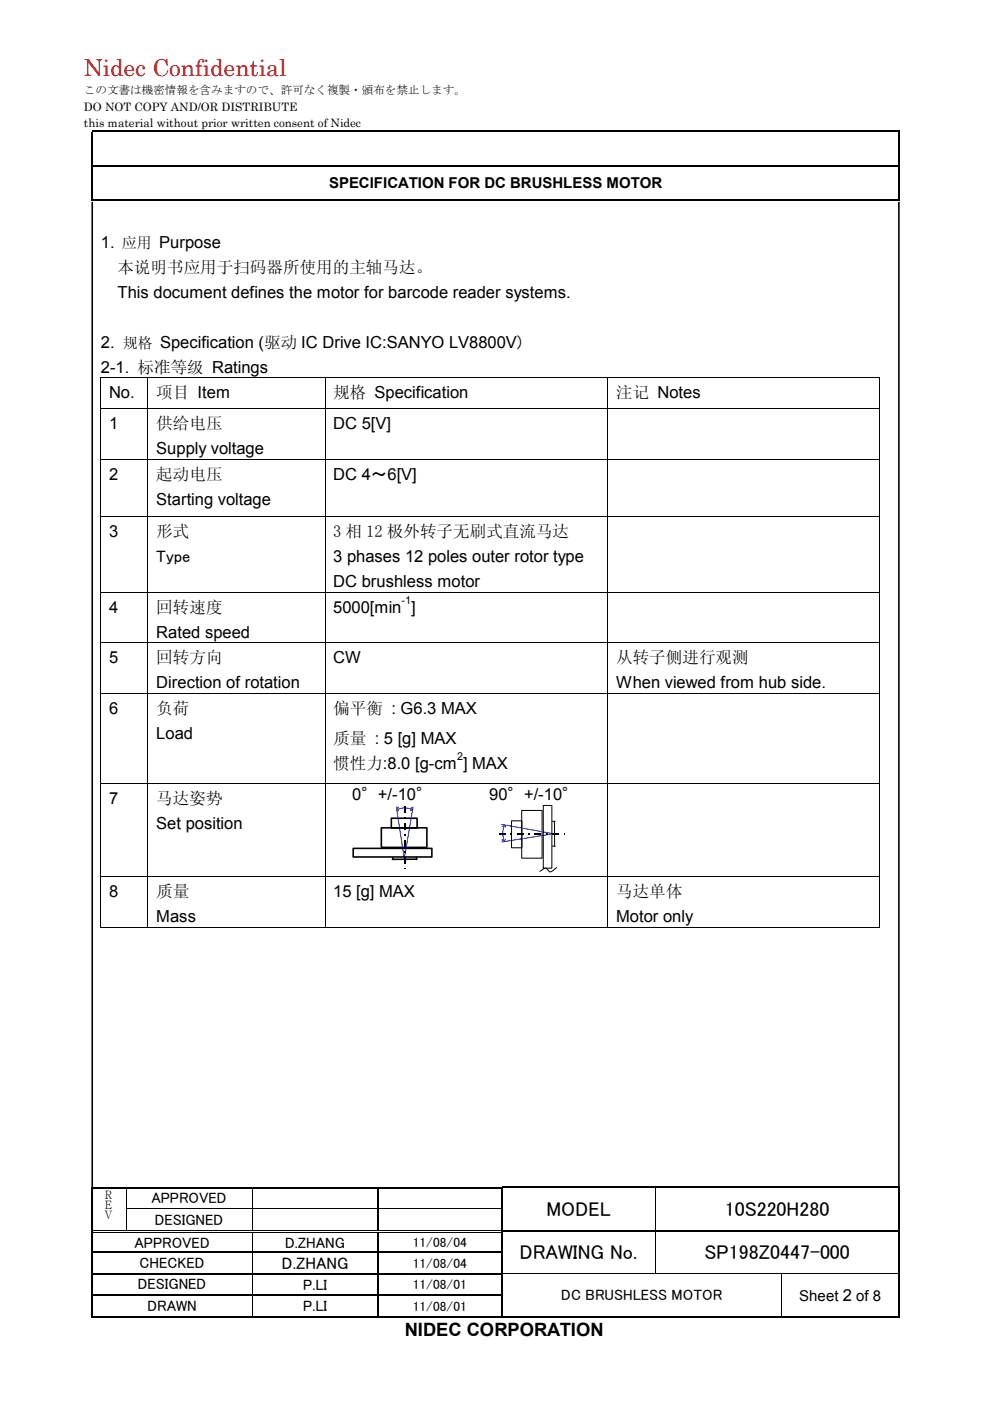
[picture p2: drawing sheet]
<svg xmlns="http://www.w3.org/2000/svg" width="210mm" height="297mm" viewBox="0 0 210 297" stroke-linecap="round" stroke-linejoin="round" font-family="sans-serif">
<g fill="none" stroke="#000" stroke-width=".25">
<path d="M19.4 27.8h171.1M190.6 27.9v7M190.6 35.3v6.9M80.2 252v4.2M80.2 256.5v4.3M106.6 251.8h32.2M139.1 251.8h51.4M190.6 252v4.2M190.6 256.5v4.3M19.8 265.5h33.6M19.8 270.1h33.6M19.8 274.7h33.6"/>
<path d="M53.6 265.5h26.5M53.6 270.1h26.5M53.6 274.7h26.5M80.2 261.4v4M80.2 265.6v4.4M80.2 270.2v4.3M80.2 274.8v4.3M80.3 265.5h25.9M80.3 270.1h25.9M80.3 274.7h25.9M106.6 260.9h32.2M106.6 279.2h59"/>
<path d="M139.1 260.9h51.4M165.8 279.2h24.7M190.6 261.4v4M190.6 265.6v4.4M190.6 270.2v4.3M190.6 274.8v4.3"/>
</g>
<g fill="#000">
<path d="M19.4 34.9h.4v.4h-.4zM190.5 27.7h.3v.2h-.3zM190.5 34.9h.3v.4h-.3zM19.4 42.2h.4v.4h-.4zM190.5 42.2h.3v.4h-.3zM21.3 80.1h.2v.1h-.2zM21.3 86.6h.2v.1h-.2zM21.3 97.3h.2v.2h-.2zM31.3 80.1h.2v.1h-.2zM31.3 86.6h.2v.1h-.2zM31.3 97.3h.2v.2h-.2zM68.8 80.1h.2v.1h-.2z"/>
<path d="M68.8 86.6h.2v.1h-.2zM68.8 97.3h.2v.2h-.2zM128.8 80.1h.2v.1h-.2zM128.8 86.6h.2v.1h-.2zM128.8 97.3h.2v.2h-.2zM186.3 80.1h.2v.1h-.2zM186.3 86.6h.2v.1h-.2zM186.3 97.3h.2v.2h-.2zM21.3 109.4h.2v.2h-.2zM31.3 109.4h.2v.2h-.2zM68.8 109.4h.2v.2h-.2zM128.8 109.4h.2v.2h-.2z"/>
<path d="M186.3 109.4h.2v.2h-.2zM21.3 125.5h.2v.1h-.2zM21.3 136.2h.2v.2h-.2zM31.3 125.5h.2v.1h-.2zM31.3 136.2h.2v.2h-.2zM68.8 125.5h.2v.1h-.2zM68.8 136.2h.2v.2h-.2zM128.8 125.5h.2v.1h-.2zM128.8 136.2h.2v.2h-.2zM186.3 125.5h.2v.1h-.2zM186.3 136.2h.2v.2h-.2zM21.3 147h.2v.1h-.2z"/>
<path d="M21.3 153.2h.2v.2h-.2zM31.3 147h.2v.1h-.2zM31.3 153.2h.2v.2h-.2zM68.8 147h.2v.1h-.2zM68.8 153.2h.2v.2h-.2zM128.8 147h.2v.1h-.2zM128.8 153.2h.2v.2h-.2zM186.3 147h.2v.1h-.2zM186.3 153.2h.2v.2h-.2zM21.3 166h.2v.2h-.2zM31.3 166h.2v.2h-.2zM68.8 166h.2v.2h-.2z"/>
<path d="M85.6 170.9h.4v1.3h-.4zM85.6 173.2h.4v.3h-.4zM85.6 174.5h.4v1.3h-.4zM85.6 176.8h.4v.3h-.4zM85.6 178.1h.4v1.3h-.4zM98.5 166h.2v.2h-.2zM105.8 176.6h1.4v.4h-1.4zM108.2 176.6h.3v.4h-.3zM109.6 176.6h1.4v.4h-1.4zM112 176.6h.3v.4h-.3zM113.4 176.6h1.3v.4h-1.3zM115.7 176.6h.4v.4h-.4z"/>
<path d="M117.1 176.6h1.4v.4h-1.4zM119.5 176.6h.3v.4h-.3zM128.8 166h.2v.2h-.2zM186.3 166h.2v.2h-.2zM21.3 185.8h.2v.2h-.2zM21.3 196.6h.2v.1h-.2zM31.3 185.8h.2v.2h-.2zM31.3 196.6h.2v.1h-.2zM68.8 185.8h.2v.2h-.2zM68.8 196.6h.2v.1h-.2zM85.6 180.4h.4v.3h-.4zM85.6 181.7h.4v1.3h-.4z"/>
<path d="M85.6 184h.4v.2h-.4zM98.5 185.8h.2v.2h-.2zM128.8 185.8h.2v.2h-.2zM128.8 196.6h.2v.1h-.2zM186.3 185.8h.2v.2h-.2zM186.3 196.6h.2v.1h-.2zM19.4 251.6h.4v.4h-.4zM19.4 256.2h.4v.3h-.4zM26.7 251.6h.3v.4h-.3zM26.7 256.2h.1v.3h-.1zM53.4 251.6h.3v.4h-.3zM53.4 256.2h.1v.3h-.1z"/>
<path d="M80.1 251.6h.3v.4h-.3zM80.1 256.2h.2v.3h-.2zM106.2 251.6h.4v.4h-.4zM106.2 256.2h.4v.3h-.4zM138.8 251.9l.2 .1zM138.8 251.6h.3v.3h-.3zM138.8 256.2h.2v.3h-.2zM190.5 251.6h.3v.4h-.3zM190.5 251.6h.3v.3h-.3zM190.5 256.2h.3v.3h-.3zM19.4 260.8h.4v.6h-.4zM19.4 265.4h.4v.2h-.4z"/>
<path d="M19.4 270h.4v.2h-.4zM19.4 274.5h.4v.3h-.4zM19.4 279.1h.4v.3h-.4zM26.7 260.8h.5v.2h-.5zM26.7 261.2h.5v.1h-.5zM53.4 261.3l.1 .1zM53.4 260.8h.5v.2h-.5zM53.4 261.2h.5v.1h-.5zM53.4 265.4h.2v.2h-.2zM53.4 270h.2v.2h-.2zM53.4 274.5h.2v.3h-.2zM53.4 279.1h.3v.3h-.3z"/>
<path d="M80.1 261.3l.2 .1zM80.1 260.8h.5v.2h-.5zM80.1 261.2h.5v.1h-.5zM80.1 265.4h.2v.2h-.2zM80.1 270h.2v.2h-.2zM80.1 274.5h.2v.3h-.2zM80.1 279.1h.3v.3h-.3zM106.2 260.8h.4v.6h-.4zM106.2 265.4h.4v.2h-.4zM106.2 270h.4v.2h-.4zM106.2 274.5h.4v.3h-.4zM106.2 279.1h.4v.3h-.4z"/>
<path d="M138.8 261.1h.2v.3h-.2zM138.8 260.8h.3v.3h-.3zM138.8 265.4h.2v.2h-.2zM138.8 270h.2v.1h-.2zM165.6 270.1l.1 .1zM165.6 270h.1v.1h-.1zM165.6 274.5h.1v.3h-.1zM165.6 279.1h.2v.3h-.2zM190.5 260.8h.3v.6h-.3zM190.5 265.4h.3v.2h-.3zM190.5 270h.3v.2h-.3zM190.5 274.5h.3v.3h-.3z"/>
<path d="M190.5 279.1h.3v.3h-.3z"/>
</g>
<g fill="none" stroke="#000" stroke-width=".34">
<path d="M19.6 27.9v7M19.6 35.3v6.9M19.8 35.1h170.7M19.6 42.8v230.2M19.8 42.4h170.7M190.6 42.8v230.2M74.9 179.9h16.7v1.8h-16.7zM80.9 175.5h9.6v4.2h-9.6zM83 173.5h5.4v2.1h-5.4zM83.3 181.8v.4M88.3 181.8v.4M88.4 182.2h-5.2"/>
<path d="M19.6 252v4.2M19.6 256.5v4.3M19.8 251.8h6.9M27 251.8h26.4M53.7 251.8h26.4M80.4 251.8h25.8M106.4 252v4.2M106.4 256.5v4.3M19.6 261.4v4M19.6 265.6v4.4M19.6 270.2v4.3M19.6 274.8v4.3"/>
<path d="M19.8 279.3h33.6M53.7 279.3h26.4M80.4 279.3h25.8M106.4 261.4v4M106.4 265.6v4.4M106.4 270.2v4.3M106.4 274.8v4.3"/>
</g>
<g fill="none" stroke="#000" stroke-width=".21">
<path d="M21.4 80.2v6.4M21.4 86.7v10.6M21.4 97.5v11.9M21.5 80.1h9.8M21.5 86.7h9.8M21.5 97.4h9.8M31.4 80.2v6.4M31.4 86.7v10.6M31.4 97.5v11.9M31.5 80.1h37.3M31.5 86.7h37.3M31.5 97.4h37.3"/>
<path d="M68.9 80.2v6.4M68.9 86.7v10.6M68.9 97.5v11.9M69 80.1h59.8M69 86.7h59.8M69 97.4h59.8M128.9 80.2v6.4M128.9 86.7v10.6M128.9 97.5v11.9M129 80.1h57.3M129 86.7h57.3M129 97.4h57.3"/>
<path d="M186.4 80.2v6.4M186.4 86.7v10.6M186.4 97.5v11.9M21.4 109.6v15.9M21.5 109.5h9.8M31.4 109.6v15.9M31.5 109.5h37.3M68.9 109.6v15.9M69 109.5h59.8M128.9 109.6v15.9M129 109.5h57.3M186.4 109.6v15.9"/>
<path d="M21.4 125.6v10.6M21.4 136.4v10.6M21.5 125.6h9.8M21.5 136.3h9.8M31.4 125.6v10.6M31.4 136.4v10.6M31.5 125.6h37.3M31.5 136.3h37.3M68.9 125.6v10.6M68.9 136.4v10.6M69 125.6h59.8M69 136.3h59.8"/>
<path d="M128.9 125.6v10.6M128.9 136.4v10.6M129 125.6h57.3M129 136.3h57.3M186.4 125.6v10.6M186.4 136.4v10.6M21.4 147.1v6.1M21.4 153.4v12.6M21.5 147.1h9.8M31.4 147.1v6.1M31.4 153.4v12.6M31.5 147.1h37.3"/>
<path d="M68.9 147.1v6.1M68.9 153.4v12.6M69 147.1h59.8M128.9 147.1v6.1M128.9 153.4v12.6M129 147.1h57.3M186.4 147.1v6.1M186.4 153.4v12.6M21.4 166.2v19.6M21.5 166.1h9.8M31.4 166.2v19.6M31.5 166.1h37.3"/>
<path d="M68.9 166.2v19.6M69 166.1h29.5M98.7 166.1h30.1M108.5 174h2.2v5.7h-2.2zM110.6 171.8h4.3v10.1h-4.3zM115.2 170.8h1.8v13.3h-1.8zM117.1 174.2h.6M117.1 179.4h.6M117.6 174.1v5.4M128.9 166.2v19.6M129 166.1h57.3M186.4 166.2v19.6"/>
<path d="M21.4 186v10.6M21.5 185.9h9.8M21.5 196.6h9.8M31.4 186v10.6M31.5 185.9h37.3M31.5 196.6h37.3M68.9 186v10.6M69 185.9h29.5M69 196.6h59.8M98.7 185.9h30.1M118 183.9l-.7 .6a.7 .7 0 0 1-.7 .4 .7 .7 0 0 1-.6-.5l-.2-.3h-.4l-.9 .6M128.9 186v10.6"/>
<path d="M129 185.9h57.3M129 196.6h57.3M186.4 186v10.6M26.8 252v4.2M26.8 256.5v4.3M26.8 256.3h26.6M53.5 252v4.2M53.5 256.5v4.3M53.6 256.3h26.5M80.3 256.3h25.9M138.9 252v4.2M138.9 256.5v4.3"/>
<path d="M19.8 260.9h6.9M19.8 261.2h6.9M27.2 260.9h26.2M27.2 261.2h26.2M53.5 261.4v4M53.5 265.6v4.4M53.5 270.2v4.3M53.5 274.8v4.3M53.9 260.9h26.2M53.9 261.2h26.2M80.6 260.9h25.6M80.6 261.2h25.6"/>
<path d="M106.6 270h32.2M138.9 261.4v4M138.9 265.6v4.4M139 270h26.6M165.6 270.2v4.3M165.6 274.8v4.3M165.7 270h24.8"/>
</g>
<g fill="none" stroke="#00f" stroke-width=".21">
<path d="M84 171.1l1.6 10.5M84.1 171.7l1.7-.4 1.7 .4M84.2 171.7l.3 .2M84.5 171.1l-.3 .5M87.2 171.2l.1 .5-.3 .2M87.6 171.1l-1.8 10.4M106.4 174.8l10.6 1.9M106.4 178l.4 .3M106.9 174.9l-.3 1.7 .3 1.8M106.9 175l-.4 .2M107 175.1l.1 .3M107.1 177.9l-.1 .4"/>
<path d="M117 176.8l-10.6 1.7"/>
</g>
<text font-size="5" fill="#f00" x="17.8" y="16.2">Nidec Confidential</text>
<g font-size="4.2">
<text x="115.9" y="257.7">MODEL</text>
<text x="153.7" y="257.7">10S220H280</text>
<text x="110.2" y="266.9">DRAWING No.</text>
<text x="149.4" y="266.9">SP198Z0447-000</text>
</g>
<text font-size="3.9" x="85.8" y="283.2">NIDEC CORPORATION</text>
<g font-size="3.5">
<text x="21.4" y="52.5">1. 应用 Purpose</text>
<text x="24.9" y="57.8">本说明书应用于扫码器所使用的主轴马达。</text>
<text x="24.9" y="63.1">This document defines the motor for barcode reader systems.</text>
<text x="21.4" y="73.7">2. 规格 Specification (驱动 IC Drive IC:SANYO LV8800V)</text>
<text x="21.4" y="79">2-1. 标准等级 Ratings</text>
<text x="23.1" y="84.5">No.</text>
<text x="33.1" y="84.5">项目 Item</text>
<text x="70.7" y="84.5">规格 Specification</text>
<text x="130.6" y="84.5">注记 Notes</text>
<text x="23.1" y="91">1</text>
<text x="33.1" y="91">供给电压</text>
<text x="70.7" y="91">DC 5[V]</text>
<text x="23.1" y="101.7">2</text>
<text x="33.1" y="96.3">Supply voltage</text>
<text x="33.1" y="101.7">起动电压</text>
<text x="70.7" y="101.7">DC 4～6[V]</text>
<text x="33.1" y="107">Starting voltage</text>
<text x="23.1" y="113.8">3</text>
<text x="33.1" y="113.8">形式</text>
<text x="70.7" y="113.8">3 相 12 极外转子无刷式直流马达</text>
<text x="33.1" y="119.1">Type</text>
<text x="70.7" y="119.1">3 phases 12 poles outer rotor type</text>
<text x="70.7" y="124.4">DC brushless motor</text>
<text x="23.1" y="129.9">4</text>
<text x="33.1" y="129.9">回转速度</text>
<text x="70.7" y="129.9">5000[min ]</text>
<text x="33.1" y="135.2">Rated speed</text>
<text x="23.1" y="140.6">5</text>
<text x="33.1" y="140.6">回转方向</text>
<text x="70.7" y="140.6">CW</text>
<text x="130.6" y="140.6">从转子侧进行观测</text>
<text x="33.1" y="145.9">Direction of rotation</text>
<text x="130.6" y="145.9">When viewed from hub side.</text>
<text x="23.1" y="151.4">6</text>
<text x="33.1" y="151.4">负荷</text>
<text x="70.7" y="151.4">偏平衡 : G6.3 MAX</text>
<text x="33.1" y="156.7">Load</text>
<text x="70.7" y="157.6">质量 : 5 [g] MAX</text>
<text x="70.7" y="162.9">惯性力:8.0 [g-cm ] MAX</text>
<text x="23.1" y="170.4">7</text>
<text x="33.1" y="170.4">马达姿势</text>
<text x="74.7" y="169.7">0°+/-10°</text>
<text x="103.7" y="169.7">90°+/-10°</text>
<text x="33.1" y="175.7">Set position</text>
<text x="23.1" y="190.2">8</text>
<text x="33.1" y="190.2">质量</text>
<text x="70.7" y="190.2">15 [g] MAX</text>
<text x="130.6" y="190.2">马达单体</text>
<text x="33.1" y="195.5">Mass</text>
<text x="130.6" y="195.5">Motor only</text>
<text x="59.8" y="269.2">D.ZHANG</text>
</g>
<g font-size="3.2">
<text x="69.8" y="39.9">SPECIFICATION FOR DC BRUSHLESS MOTOR</text>
<text x="32.1" y="255.1">APPROVED</text>
<text x="32.8" y="259.6">DESIGNED</text>
<text x="28.5" y="264.5">APPROVED</text>
<text x="29.6" y="268.8">CHECKED</text>
<text x="60.5" y="264.5">D.ZHANG</text>
<text x="29.2" y="273.4">DESIGNED</text>
<text x="64.3" y="273.5">P.LI</text>
<text x="119" y="275.6">DC BRUSHLESS MOTOR</text>
<text x="169.5" y="275.8">Sheet 2 of 8</text>
<text x="31.3" y="278">DRAWN</text>
<text x="64.3" y="278">P.LI</text>
</g>
<g font-size="2.8">
<text x="87.5" y="264.4">11/08/04</text>
<text x="87.5" y="268.8">11/08/04</text>
<text x="87.5" y="273.4">11/08/01</text>
<text x="87.5" y="278">11/08/01</text>
</g>
<g font-size="2.5">
<text x="17.8" y="20">この文書は機密情報を含みますので、許可なく複製・頒布を禁止します。</text>
<text x="17.8" y="23.5">DO NOT COPY AND/OR DISTRIBUTE</text>
<text x="17.8" y="27">this material without prior written consent of Nidec</text>
<text x="21.8" y="254.2">Ｒ</text>
<text x="21.8" y="256.3">Ｅ</text>
<text x="21.8" y="258.4">Ｖ</text>
</g>
<g font-size="2.3">
<text x="85.1" y="128.1">-1</text>
<text x="96.9" y="161.2">2</text>
</g>
</svg>
